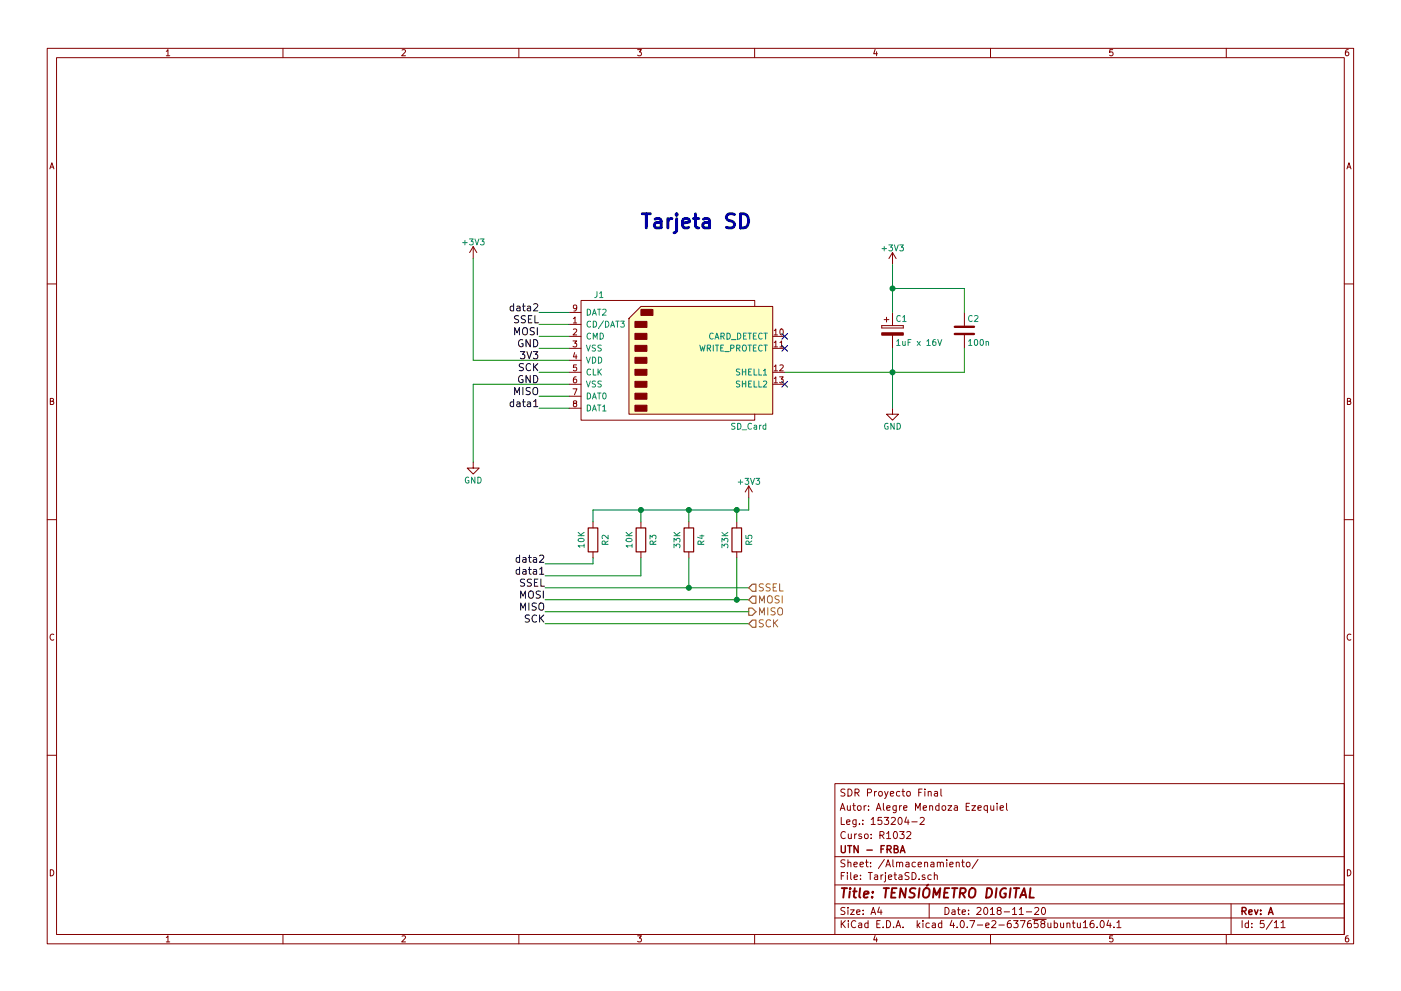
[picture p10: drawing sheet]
EESchema Schematic File Version 2
LIBS:TensiometroDigital-rescue
LIBS:power
LIBS:device
LIBS:switches
LIBS:relays
LIBS:motors
LIBS:transistors
LIBS:conn
LIBS:linear
LIBS:regul
LIBS:74xx
LIBS:cmos4000
LIBS:adc-dac
LIBS:memory
LIBS:xilinx
LIBS:microcontrollers
LIBS:dsp
LIBS:microchip
LIBS:analog_switches
LIBS:motorola
LIBS:texas
LIBS:intel
LIBS:audio
LIBS:interface
LIBS:digital-audio
LIBS:philips
LIBS:display
LIBS:cypress
LIBS:siliconi
LIBS:opto
LIBS:atmel
LIBS:contrib
LIBS:valves
LIBS:MCU_NXP_LPC
LIBS:mc34064
LIBS:display_nokia5110
LIBS:lm2940
LIBS:lm2575
LIBS:bav199
LIBS:mpxv5050gp
LIBS:lm8364
LIBS:TensiometroDigital-cache
EELAYER 25 0
EELAYER END
$Descr A4 11693 8268
encoding utf-8
Sheet 5 11
Title "TENSIÓMETRO DIGITAL"
Date "2018-11-20"
Rev "A"
Comp "UTN - FRBA"
Comment1 "Curso: R1032"
Comment2 "Leg.: 153204-2"
Comment3 "Autor: Alegre Mendoza Ezequiel"
Comment4 "SDR Proyecto Final"
$EndDescr
$Comp
L SD_Card J1
U 1 1
P 5650 3000
F 0 "J1" H 5000 3550 50  0000 C CNN
F 1 "SD_Card" H 6250 2450 50  0000 C CNN
F 2 "footprints:SD_TE_2041021_edit" H 5850 3350 50  0001 C CNN
F 3 "" H 5650 3000 50  0001 C CNN
F 4 "2041021-3" H 5650 3000 60  0001 C CNN "manf#"
	1    5650 3000
	1    0    0    -1  
$EndComp
$Comp
L +3V3 #PWR015
U 1 1
P 3950 2150
F 0 "#PWR015" H 3950 2000 50  0001 C CNN
F 1 "+3V3" H 3950 2290 50  0000 C CNN
F 2 "" H 3950 2150 50  0001 C CNN
F 3 "" H 3950 2150 50  0001 C CNN
	1    3950 2150
	1    0    0    -1  
$EndComp
$Comp
L GND #PWR016
U 1 1
P 3950 3850
F 0 "#PWR016" H 3950 3600 50  0001 C CNN
F 1 "GND" H 3950 3700 50  0000 C CNN
F 2 "" H 3950 3850 50  0001 C CNN
F 3 "" H 3950 3850 50  0001 C CNN
	1    3950 3850
	1    0    0    -1  
$EndComp
$Comp
L CP C1
U 1 1
P 7450 2750
F 0 "C1" H 7475 2850 50  0000 L CNN
F 1 "1uF x 16V" H 7475 2650 50  0000 L CNN
F 2 "Capacitors_Tantalum_SMD:CP_Tantalum_Case-A_EIA-3216-18_Hand" H 7488 2600 50  0001 C CNN
F 3 "" H 7450 2750 50  0001 C CNN
F 4 "TMCP1C105MTRF" H 7450 2750 60  0001 C CNN "manf#"
	1    7450 2750
	1    0    0    -1  
$EndComp
$Comp
L C C2
U 1 1
P 8050 2750
F 0 "C2" H 8075 2850 50  0000 L CNN
F 1 "100n" H 8075 2650 50  0000 L CNN
F 2 "Capacitors_SMD:C_0805_HandSoldering" H 8088 2600 50  0001 C CNN
F 3 "" H 8050 2750 50  0001 C CNN
F 4 "C0805X104J5RACAUTO" H 8050 2750 60  0001 C CNN "manf#"
	1    8050 2750
	1    0    0    -1  
$EndComp
$Comp
L +3V3 #PWR017
U 1 1
P 7450 2200
F 0 "#PWR017" H 7450 2050 50  0001 C CNN
F 1 "+3V3" H 7450 2340 50  0000 C CNN
F 2 "" H 7450 2200 50  0001 C CNN
F 3 "" H 7450 2200 50  0001 C CNN
	1    7450 2200
	1    0    0    -1  
$EndComp
$Comp
L GND #PWR018
U 1 1
P 7450 3400
F 0 "#PWR018" H 7450 3150 50  0001 C CNN
F 1 "GND" H 7450 3250 50  0000 C CNN
F 2 "" H 7450 3400 50  0001 C CNN
F 3 "" H 7450 3400 50  0001 C CNN
	1    7450 3400
	1    0    0    -1  
$EndComp
Wire Wire Line
	4750 3000 3950 3000
Wire Wire Line
	3950 3000 3950 2150
Wire Wire Line
	4750 3200 3950 3200
Wire Wire Line
	3950 3200 3950 3850
Wire Wire Line
	8050 3100 8050 2900
Wire Wire Line
	6550 3100 8050 3100
Wire Wire Line
	7450 2900 7450 3400
Connection ~ 7450 3100
Wire Wire Line
	7450 2200 7450 2600
Wire Wire Line
	7450 2400 8050 2400
Wire Wire Line
	8050 2400 8050 2600
Connection ~ 7450 2400
NoConn ~ 6550 3200
NoConn ~ 6550 2900
NoConn ~ 6550 2800
Wire Wire Line
	4750 2600 4500 2600
Wire Wire Line
	4750 2700 4500 2700
Wire Wire Line
	4750 2800 4500 2800
Wire Wire Line
	4750 2900 4500 2900
Wire Wire Line
	4750 3100 4500 3100
Wire Wire Line
	4750 3300 4500 3300
Wire Wire Line
	4750 3400 4500 3400
Text Label 4500 2600 2    60   ~ 0
data2
Text Label 4500 2700 2    60   ~ 0
SSEL
Text Label 4500 2800 2    60   ~ 0
MOSI
Text Label 4500 2900 2    60   ~ 0
GND
Text Label 4500 3200 2    60   ~ 0
GND
Text Label 4500 3100 2    60   ~ 0
SCK
Text Label 4500 3000 2    60   ~ 0
3V3
Text Label 4500 3300 2    60   ~ 0
MISO
Text Label 4500 3400 2    60   ~ 0
data1
$Comp
L R R2
U 1 1
P 4950 4500
F 0 "R2" V 5050 4500 50  0000 C CNN
F 1 "10K" V 4850 4500 50  0000 C CNN
F 2 "Resistors_SMD:R_0805_HandSoldering" V 4880 4500 50  0001 C CNN
F 3 "" H 4950 4500 50  0001 C CNN
F 4 "SG73G2ATTD1002D " V 4950 4500 60  0001 C CNN "manf#"
	1    4950 4500
	1    0    0    -1  
$EndComp
$Comp
L R R3
U 1 1
P 5350 4500
F 0 "R3" V 5450 4500 50  0000 C CNN
F 1 "10K" V 5250 4500 50  0000 C CNN
F 2 "Resistors_SMD:R_0805_HandSoldering" V 5280 4500 50  0001 C CNN
F 3 "" H 5350 4500 50  0001 C CNN
F 4 "SG73G2ATTD1002D " V 5350 4500 60  0001 C CNN "manf#"
	1    5350 4500
	1    0    0    -1  
$EndComp
$Comp
L R R4
U 1 1
P 5750 4500
F 0 "R4" V 5850 4500 50  0000 C CNN
F 1 "33K" V 5650 4500 50  0000 C CNN
F 2 "Resistors_SMD:R_0805_HandSoldering" V 5680 4500 50  0001 C CNN
F 3 "" H 5750 4500 50  0001 C CNN
F 4 "RT0805DRD0733KL" V 5750 4500 60  0001 C CNN "manf#"
	1    5750 4500
	1    0    0    -1  
$EndComp
$Comp
L R R5
U 1 1
P 6150 4500
F 0 "R5" V 6250 4500 50  0000 C CNN
F 1 "33K" V 6050 4500 50  0000 C CNN
F 2 "Resistors_SMD:R_0805_HandSoldering" V 6080 4500 50  0001 C CNN
F 3 "" H 6150 4500 50  0001 C CNN
F 4 "RT0805DRD0733KL" V 6150 4500 60  0001 C CNN "manf#"
	1    6150 4500
	1    0    0    -1  
$EndComp
$Comp
L +3V3 #PWR019
U 1 1
P 6250 4150
F 0 "#PWR019" H 6250 4000 50  0001 C CNN
F 1 "+3V3" H 6250 4290 50  0000 C CNN
F 2 "" H 6250 4150 50  0001 C CNN
F 3 "" H 6250 4150 50  0001 C CNN
	1    6250 4150
	1    0    0    -1  
$EndComp
Wire Wire Line
	4950 4350 4950 4250
Wire Wire Line
	4950 4250 6250 4250
Wire Wire Line
	6250 4250 6250 4150
Wire Wire Line
	5350 4350 5350 4250
Connection ~ 5350 4250
Wire Wire Line
	5750 4350 5750 4250
Connection ~ 5750 4250
Wire Wire Line
	6150 4350 6150 4250
Connection ~ 6150 4250
Wire Wire Line
	4950 4650 4950 4700
Wire Wire Line
	4950 4700 4550 4700
Wire Wire Line
	5350 4650 5350 4800
Wire Wire Line
	5350 4800 4550 4800
Wire Wire Line
	5750 4650 5750 4900
Wire Wire Line
	4550 4900 6250 4900
Wire Wire Line
	6150 4650 6150 5000
Wire Wire Line
	4550 5000 6250 5000
Connection ~ 5750 4900
Connection ~ 6150 5000
Wire Wire Line
	4550 5100 6250 5100
Wire Wire Line
	4550 5200 6250 5200
Text Label 4550 4700 2    60   ~ 0
data2
Text Label 4550 4800 2    60   ~ 0
data1
Text Label 4550 4900 2    60   ~ 0
SSEL
Text Label 4550 5000 2    60   ~ 0
MOSI
Text Label 4550 5100 2    60   ~ 0
MISO
Text Label 4550 5200 2    60   ~ 0
SCK
Text HLabel 6250 4900 2    60   Input ~ 0
SSEL
Text HLabel 6250 5000 2    60   Input ~ 0
MOSI
Text HLabel 6250 5100 2    60   Output ~ 0
MISO
Text HLabel 6250 5200 2    60   Input ~ 0
SCK
Text Notes 5350 1900 0    118  ~ 24
Tarjeta SD\n
$EndSCHEMATC
